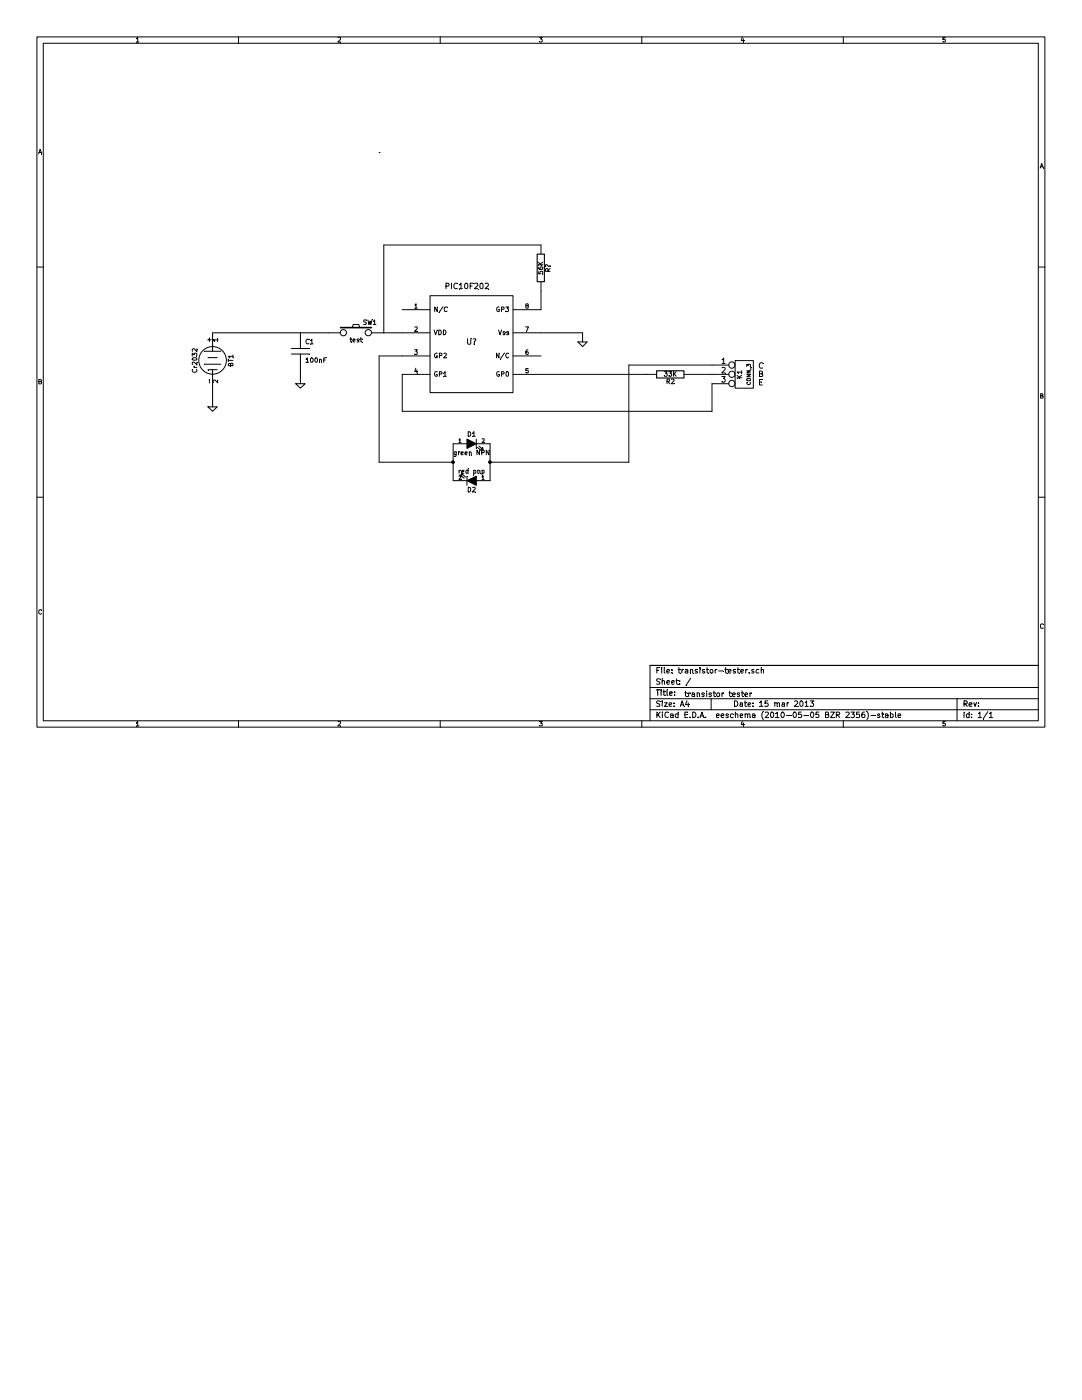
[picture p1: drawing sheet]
EESchema Schematic File Version 2  date 2013-03-15 12:44:30
LIBS:power
LIBS:device
LIBS:transistors
LIBS:conn
LIBS:linear
LIBS:regul
LIBS:74xx
LIBS:cmos4000
LIBS:adc-dac
LIBS:memory
LIBS:xilinx
LIBS:special
LIBS:microcontrollers
LIBS:dsp
LIBS:microchip
LIBS:analog_switches
LIBS:motorola
LIBS:texas
LIBS:intel
LIBS:audio
LIBS:interface
LIBS:digital-audio
LIBS:philips
LIBS:display
LIBS:cypress
LIBS:siliconi
LIBS:opto
LIBS:atmel
LIBS:contrib
LIBS:valves
LIBS:transistor-tester-cache
EELAYER 24  0
EELAYER END
$Descr A4 11700 8267
Sheet 1 1
Title ""
Date "15 mar 2013"
Rev ""
Comp ""
Comment1 ""
Comment2 ""
Comment3 ""
Comment4 ""
$EndDescr
Wire Wire Line
	4150 2650 4150 3600
Wire Wire Line
	4150 2650 5850 2650
Wire Wire Line
	7700 4450 4350 4450
Connection ~ 4900 5000
Wire Wire Line
	4900 5000 4100 5000
Wire Wire Line
	4100 5000 4100 3850
Wire Wire Line
	4100 3850 4350 3850
Wire Wire Line
	7700 4450 7700 4150
Wire Wire Line
	5850 4050 7000 4050
Wire Wire Line
	5300 4800 5300 5200
Wire Wire Line
	3250 4000 3250 4150
Wire Wire Line
	3550 3600 2300 3600
Wire Wire Line
	6300 3700 6300 3600
Wire Wire Line
	6300 3600 5850 3600
Wire Wire Line
	4150 3600 4350 3600
Wire Wire Line
	2300 4200 2300 4400
Wire Wire Line
	4900 4800 4900 5200
Wire Wire Line
	7500 4050 7700 4050
Wire Wire Line
	4350 4450 4350 4050
Wire Wire Line
	5300 5000 6800 5000
Connection ~ 5300 5000
Wire Wire Line
	6800 5000 6800 3950
Wire Wire Line
	6800 3950 7700 3950
Wire Wire Line
	5850 3150 5850 3350
$Comp
L R R?
U 1 1
P 5850 2900
F 0 "R?" V 5930 2900 50  0000 C CNN
F 1 "56K" V 5850 2900 50  0000 C CNN
	1    5850 2900
	1    0    0    -1  
$EndComp
Text Notes 8200 4000 0    60   ~ 0
C\nB\nE\n
$Comp
L PIC10F202 U?
U 1 1
P 4250 2600
F 0 "U?" H 5100 1500 60  0000 C CNN
F 1 "PIC10F202" H 5050 2100 60  0000 C CNN
	1    4250 2600
	1    0    0    -1  
$EndComp
$Comp
L GND #PWR2
U 1 1
P 3250 4150
F 0 "#PWR2" H 3250 4150 30  0001 C CNN
F 1 "GND" H 3250 4080 30  0001 C CNN
	1    3250 4150
	1    0    0    -1  
$EndComp
$Comp
L SW_PUSH SW1
U 1 1
P 3850 3600
F 0 "SW1" H 4000 3710 50  0000 C CNN
F 1 "test" H 3850 3520 50  0000 C CNN
	1    3850 3600
	1    0    0    -1  
$EndComp
$Comp
L C C1
U 1 1
P 3250 3800
F 0 "C1" H 3300 3900 50  0000 L CNN
F 1 "100nF" H 3300 3700 50  0000 L CNN
	1    3250 3800
	1    0    0    -1  
$EndComp
Text Notes 7400 7550 0    60   ~ 0
transistor tester\n
$Comp
L LED D2
U 1 1
P 5100 5200
F 0 "D2" H 5100 5300 50  0000 C CNN
F 1 "red pnp" H 5100 5100 50  0000 C CNN
	1    5100 5200
	-1   0    0    1   
$EndComp
$Comp
L LED D1
U 1 1
P 5100 4800
F 0 "D1" H 5100 4900 50  0000 C CNN
F 1 "green NPN" H 5100 4700 50  0000 C CNN
	1    5100 4800
	1    0    0    -1  
$EndComp
$Comp
L CONN_3 K1
U 1 1
P 8050 4050
F 0 "K1" V 8000 4050 50  0000 C CNN
F 1 "CONN_3" V 8100 4050 40  0000 C CNN
	1    8050 4050
	1    0    0    -1  
$EndComp
$Comp
L R R2
U 1 1
P 7250 4050
F 0 "R2" V 7330 4050 50  0000 C CNN
F 1 "33K" V 7250 4050 50  0000 C CNN
	1    7250 4050
	0    1    1    0   
$EndComp
$Comp
L GND #PWR3
U 1 1
P 6300 3700
F 0 "#PWR3" H 6300 3700 30  0001 C CNN
F 1 "GND" H 6300 3630 30  0001 C CNN
	1    6300 3700
	1    0    0    -1  
$EndComp
$Comp
L GND #PWR1
U 1 1
P 2300 4400
F 0 "#PWR1" H 2300 4400 30  0001 C CNN
F 1 "GND" H 2300 4330 30  0001 C CNN
	1    2300 4400
	1    0    0    -1  
$EndComp
$Comp
L BATTERY BT1
U 1 1
P 2300 3900
F 0 "BT1" H 2300 4100 50  0000 C CNN
F 1 "Cr2032" H 2300 3710 50  0000 C CNN
	1    2300 3900
	0    1    1    0   
$EndComp
$EndSCHEMATC
